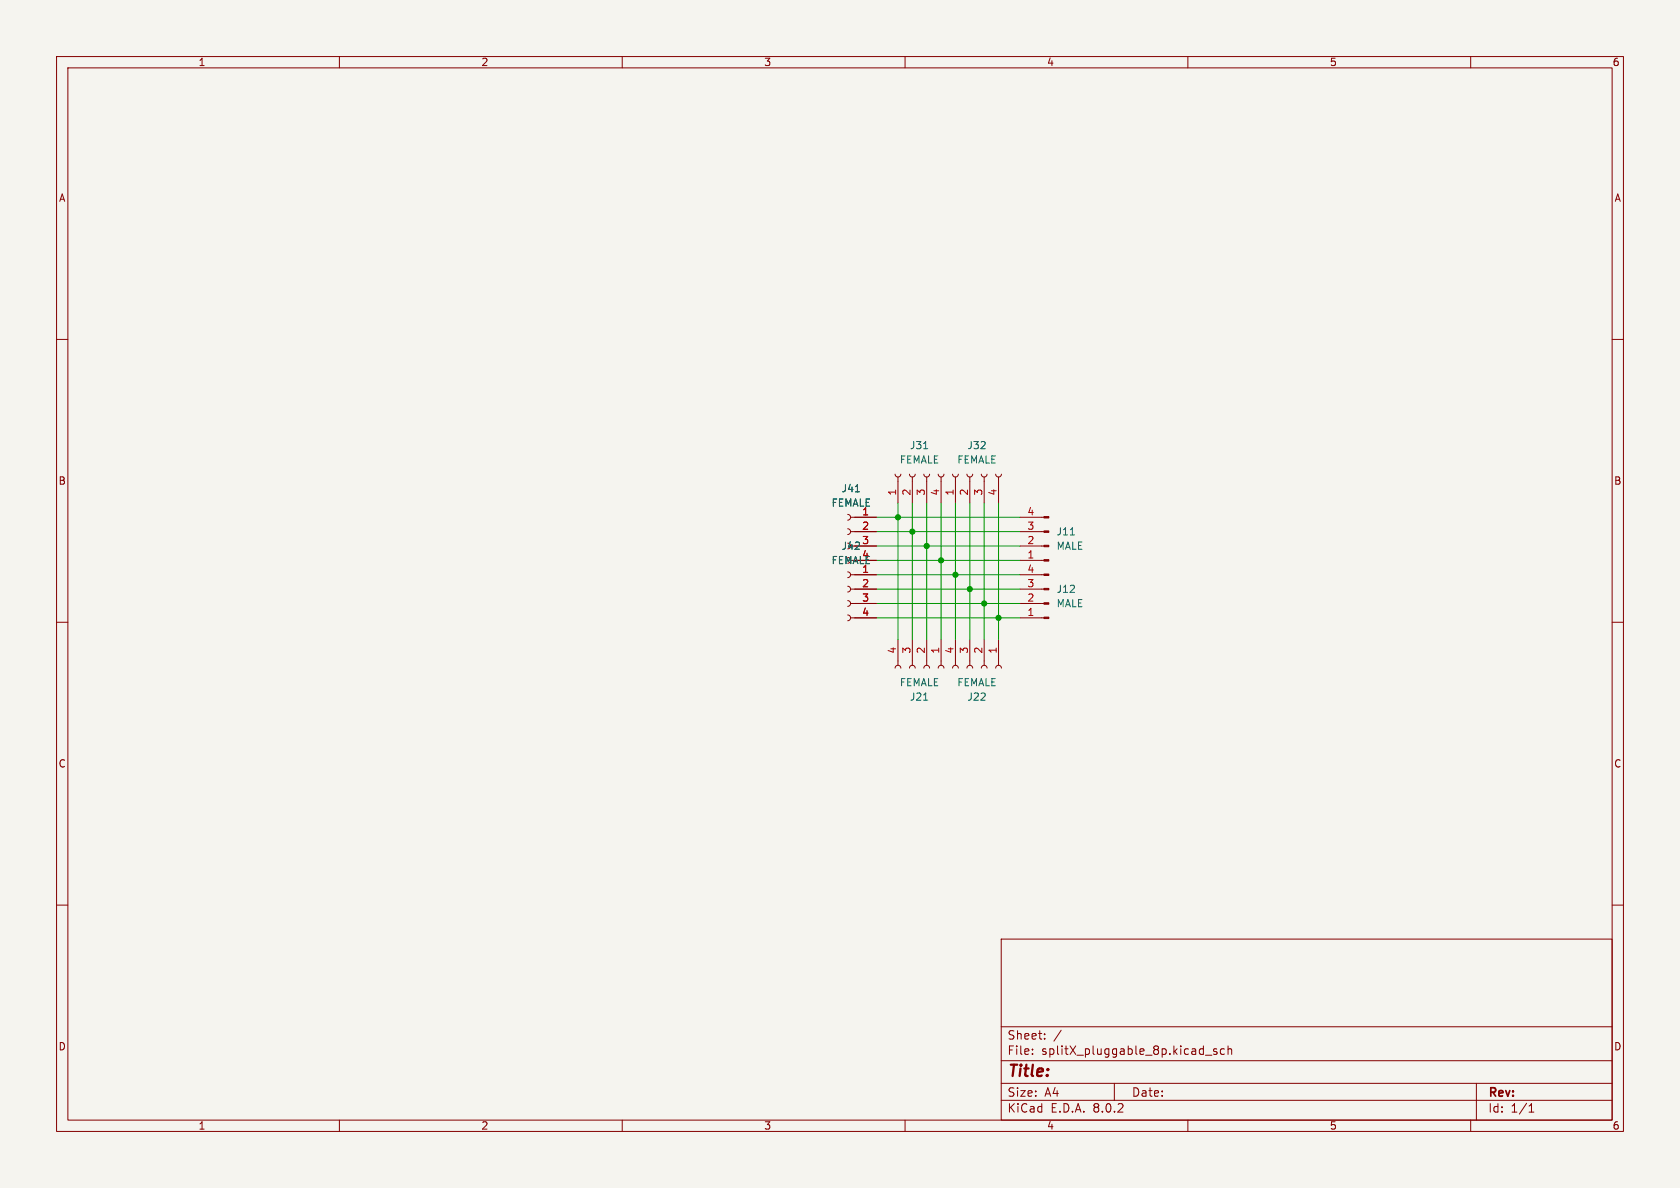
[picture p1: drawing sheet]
<svg xmlns="http://www.w3.org/2000/svg" width="297mm" height="210mm" viewBox="0 0 297 210" stroke-linecap="round" stroke-linejoin="round" font-family="sans-serif">
<path d="M0 0h297v210h-297z" fill="#f5f4ef" stroke="#f5f4ef" stroke-width=".18"/>
<g fill="none" stroke="#840000" stroke-width=".18">
<path d="M10 10h277v190h-277zM12 12h273v186h-273zM60 10v2M110 10v2M160 10v2M210 10v2M260 10v2M10 60h2M285 60h2M149.9 93.5l.3 .1 .2 .4-.2 .3-.3 .2M149.9 90.9l.3 .2 .2 .3-.2 .4-.3 .1M150.4 91.4h4.5"/>
<path d="M150.4 94h4.5M151.1 96.5h3.8M151.1 99.1h3.8M158.2 83.8l.2 .4 .4 .1 .3-.1 .2-.4M158.7 84.3v4.6M160.8 83.8l.1 .4 .4 .1 .4-.1 .1-.4M161.3 84.3v4.6M163.3 83.8l.2 .4 .3 .1 .4-.1 .1-.4M163.8 84.3v4.6M165.9 83.8l.1 .4 .4 .1 .3-.1 .2-.4M166.4 84.3v4.6M168.4 83.8l.2 .4 .3 .1 .4-.1 .1-.4"/>
<path d="M168.9 84.3v4.6M170.9 83.8l.2 .4 .4 .1 .3-.1 .2-.4M171.4 84.3v4.6M173.5 83.8l.1 .4 .4 .1 .4-.1 .1-.4M174 84.3v4.6M176 83.8l.2 .4 .3 .1 .4-.1 .1-.4M176.5 84.3v4.6M180.3 91.4h4.3M180.3 94h4.3M180.3 96.5h4.3M180.3 99.1h4.3M10 110h2"/>
<path d="M149.9 108.7l.3 .2 .2 .3-.2 .4-.3 .1M149.9 106.2l.3 .1 .2 .4-.2 .3-.3 .2M149.9 103.6l.3 .2 .2 .3-.2 .4-.3 .1M149.9 101.1l.3 .1 .2 .4-.2 .4-.3 .1M150.4 101.6h4.5M150.4 104.1h4.5M150.4 106.7h4.5M150.4 109.2h4.5M158.2 118.1l.2-.3 .3-.2 .4 .2 .2 .3M158.7 113v4.6M160.8 118.1l.1-.3 .4-.2 .3 .2 .2 .3M161.3 113v4.6"/>
<path d="M163.3 118.1l.2-.3 .3-.2 .4 .2 .1 .3M163.8 113v4.6M165.9 118.1l.1-.3 .4-.2 .3 .2 .2 .3M166.4 113v4.6M168.4 118.1l.1-.3 .4-.2 .4 .2 .1 .3M168.9 113v4.6M170.9 118.1l.2-.3 .3-.2 .4 .2 .2 .3M171.4 113v4.6M173.5 118.1l.1-.3 .4-.2 .3 .2 .2 .3M174 113v4.6M176 118.1l.2-.3 .3-.2 .4 .2 .1 .3M176.5 113v4.6"/>
<path d="M180.3 101.6h4.3M180.3 104.1h4.3M180.3 106.7h4.3M180.3 109.2h4.3M285 110h2M10 160h2M285 160h2M177 166h108v32h-108zM60 198v2M110 198v2M160 198v2M177 194.5h108"/>
<path d="M177 191.5h108M177 187.5h108M177 181.5h108M182.5 186.3v.1M182.5 185.5v.1M184.7 183.6v.1M184.7 182.8v.1M187.6 182.1l-1.3 2M197 191.5v3M210 198v2M213.1 186.5h1.1M215.1 185.5l-.4-.1-.2 .2 .1 .2 .5 .2v.3h-.6"/>
<path d="M216.5 185.5l-.5-.1-.3 .3v.4l.2 .2h.6M217.1 185.5l.2-.1 .4 .1v.9M217.1 184.9v1.5M260 198v2M261 191.5v6.5M270.3 196.6h.9M270.3 195.5l.4-.4v1.5"/>
</g>
<g fill="#840000" stroke="#840000" stroke-width=".18">
<path d="M184.6 91.3h.8v.3h-.8z"/>
<path d="M184.6 93.9h.8v.2h-.8z"/>
<path d="M184.6 96.4h.8v.2h-.8z"/>
<path d="M184.6 98.9h.8v.3h-.8z"/>
<path d="M184.6 101.5h.8v.2h-.8z"/>
<path d="M184.6 104h.8v.3h-.8z"/>
<path d="M184.6 106.6h.8v.2h-.8z"/>
<path d="M184.6 109.1h.8v.2h-.8z"/>
</g>
<path d="M163.3 79.3h.7M151.2 86.9h.7M189.2 94.6h.7M163.3 123.8h.7" fill="none" stroke="#006464" stroke-width=".18"/>
<g fill="none" stroke="#009600" stroke-width=".18">
<path d="M154.9 94h25.4M154.9 91.4h25.4M154.9 96.5h25.4M154.9 99.1h25.4M158.7 88.9v24.1M161.3 88.9v24.1M163.8 88.9v24.1M166.4 88.9v24.1M168.9 88.9v24.1M171.4 88.9v24.1M174 88.9v24.1M176.5 88.9v24.1"/>
<path d="M154.9 104.1h25.4M154.9 109.2h25.4M154.9 106.7h25.4M154.9 101.6h25.4"/>
</g>
<g fill="#009600" stroke="#009600" stroke-width=".18">
<circle cx="176.5" cy="109.2" r=".46"/>
<circle cx="174" cy="106.7" r=".46"/>
<circle cx="158.7" cy="91.4" r=".46"/>
<circle cx="161.3" cy="94" r=".46"/>
<circle cx="171.4" cy="104.1" r=".46"/>
<circle cx="166.4" cy="99.1" r=".46"/>
<circle cx="168.9" cy="101.6" r=".46"/>
<circle cx="163.8" cy="96.5" r=".46"/>
</g>
<text font-size="2.8" fill="#840000" x="178" y="190.9">Title:</text>
<g font-size="2.1" fill="#840000">
<text x="178" y="184">Sheet:</text>
<text x="178" y="186.7">File:</text>
<text x="184.1" y="186.7">splitX_pluggable_8p.kicad_sch</text>
<text x="178" y="196.9">KiCad</text>
<text x="178" y="194.1">Size:</text>
<text x="184.7" y="194.1">A4</text>
<text x="185.7" y="196.9">E.D.A.</text>
<text x="193.3" y="196.9">8.0.2</text>
<text x="200" y="194.1">Date:</text>
<text x="263" y="194.3">Rev:</text>
<text x="263" y="196.9">Id:</text>
<text x="267.1" y="196.9">1/1</text>
</g>
<g font-size="1.8" fill="#840000">
<text x="35" y="11.9">1</text>
<text x="85" y="11.9">2</text>
<text x="135" y="11.9">3</text>
<text x="185" y="11.9">4</text>
<text x="235" y="11.9">5</text>
<text x="285" y="11.9">6</text>
<text x="10.3" y="35.9">A</text>
<text x="285.3" y="35.9">A</text>
<text x="10.3" y="85.9">B</text>
<text x="285.3" y="85.9">B</text>
<text x="10.3" y="135.9">C</text>
<text x="285.3" y="135.9">C</text>
<text x="10.3" y="185.9">D</text>
<text x="285.3" y="185.9">D</text>
<text x="35" y="199.9">1</text>
<text x="85" y="199.9">2</text>
<text x="135" y="199.9">3</text>
<text x="185" y="199.9">4</text>
<text x="235" y="199.9">5</text>
<text x="285" y="199.9">6</text>
</g>
<g font-size="1.8" fill="#006464">
<text x="159" y="82.1">FEMALE</text>
<text x="160.8" y="79.6">J31</text>
<text x="169.1" y="82.1">FEMALE</text>
<text x="170.9" y="79.6">J32</text>
<text x="146.9" y="89.8">FEMALE</text>
<text x="148.7" y="87.2">J41</text>
<text x="186.7" y="94.8">J11</text>
<text x="146.9" y="99.9">FEMALE</text>
<text x="148.7" y="97.4">J42</text>
<text x="152.3" y="96.3">3</text>
<text x="152.3" y="98.8">4</text>
<text x="186.7" y="97.4">MALE</text>
<text x="186.7" y="107.5">MALE</text>
<text x="186.7" y="105">J12</text>
<text x="159" y="121.5">FEMALE</text>
<text x="160.8" y="124.1">J21</text>
<text x="169.1" y="121.5">FEMALE</text>
<text x="170.9" y="124.1">J22</text>
</g>
<g font-size="1.8" fill="#a90000">
<text x="158.5" y="87.7" transform="rotate(-90 158.5 87.7)">1</text>
<text x="161" y="87.7" transform="rotate(-90 161 87.7)">2</text>
<text x="163.6" y="87.7" transform="rotate(-90 163.6 87.7)">3</text>
<text x="166.1" y="87.7" transform="rotate(-90 166.1 87.7)">4</text>
<text x="168.7" y="87.7" transform="rotate(-90 168.7 87.7)">1</text>
<text x="171.2" y="87.7" transform="rotate(-90 171.2 87.7)">2</text>
<text x="173.7" y="87.7" transform="rotate(-90 173.7 87.7)">3</text>
<text x="176.3" y="87.7" transform="rotate(-90 176.3 87.7)">4</text>
<text x="152.3" y="91.2">1</text>
<text x="152.3" y="93.7">2</text>
<text x="181.5" y="93.7">3</text>
<text x="181.5" y="91.2">4</text>
<text x="152.3" y="101.3">1</text>
<text x="181.5" y="98.8">1</text>
<text x="181.5" y="96.3">2</text>
<text x="181.5" y="101.3">4</text>
<text x="152.3" y="103.9">2</text>
<text x="152.3" y="106.4">3</text>
<text x="181.5" y="106.4">2</text>
<text x="181.5" y="103.9">3</text>
<text x="152.3" y="109">4</text>
<text x="181.5" y="109">1</text>
<text x="158.5" y="115.6" transform="rotate(-90 158.5 115.6)">4</text>
<text x="161" y="115.6" transform="rotate(-90 161 115.6)">3</text>
<text x="163.6" y="115.6" transform="rotate(-90 163.6 115.6)">2</text>
<text x="166.1" y="115.6" transform="rotate(-90 166.1 115.6)">1</text>
<text x="168.7" y="115.6" transform="rotate(-90 168.7 115.6)">4</text>
<text x="171.2" y="115.6" transform="rotate(-90 171.2 115.6)">3</text>
<text x="173.7" y="115.6" transform="rotate(-90 173.7 115.6)">2</text>
<text x="176.3" y="115.6" transform="rotate(-90 176.3 115.6)">1</text>
</g>
</svg>
